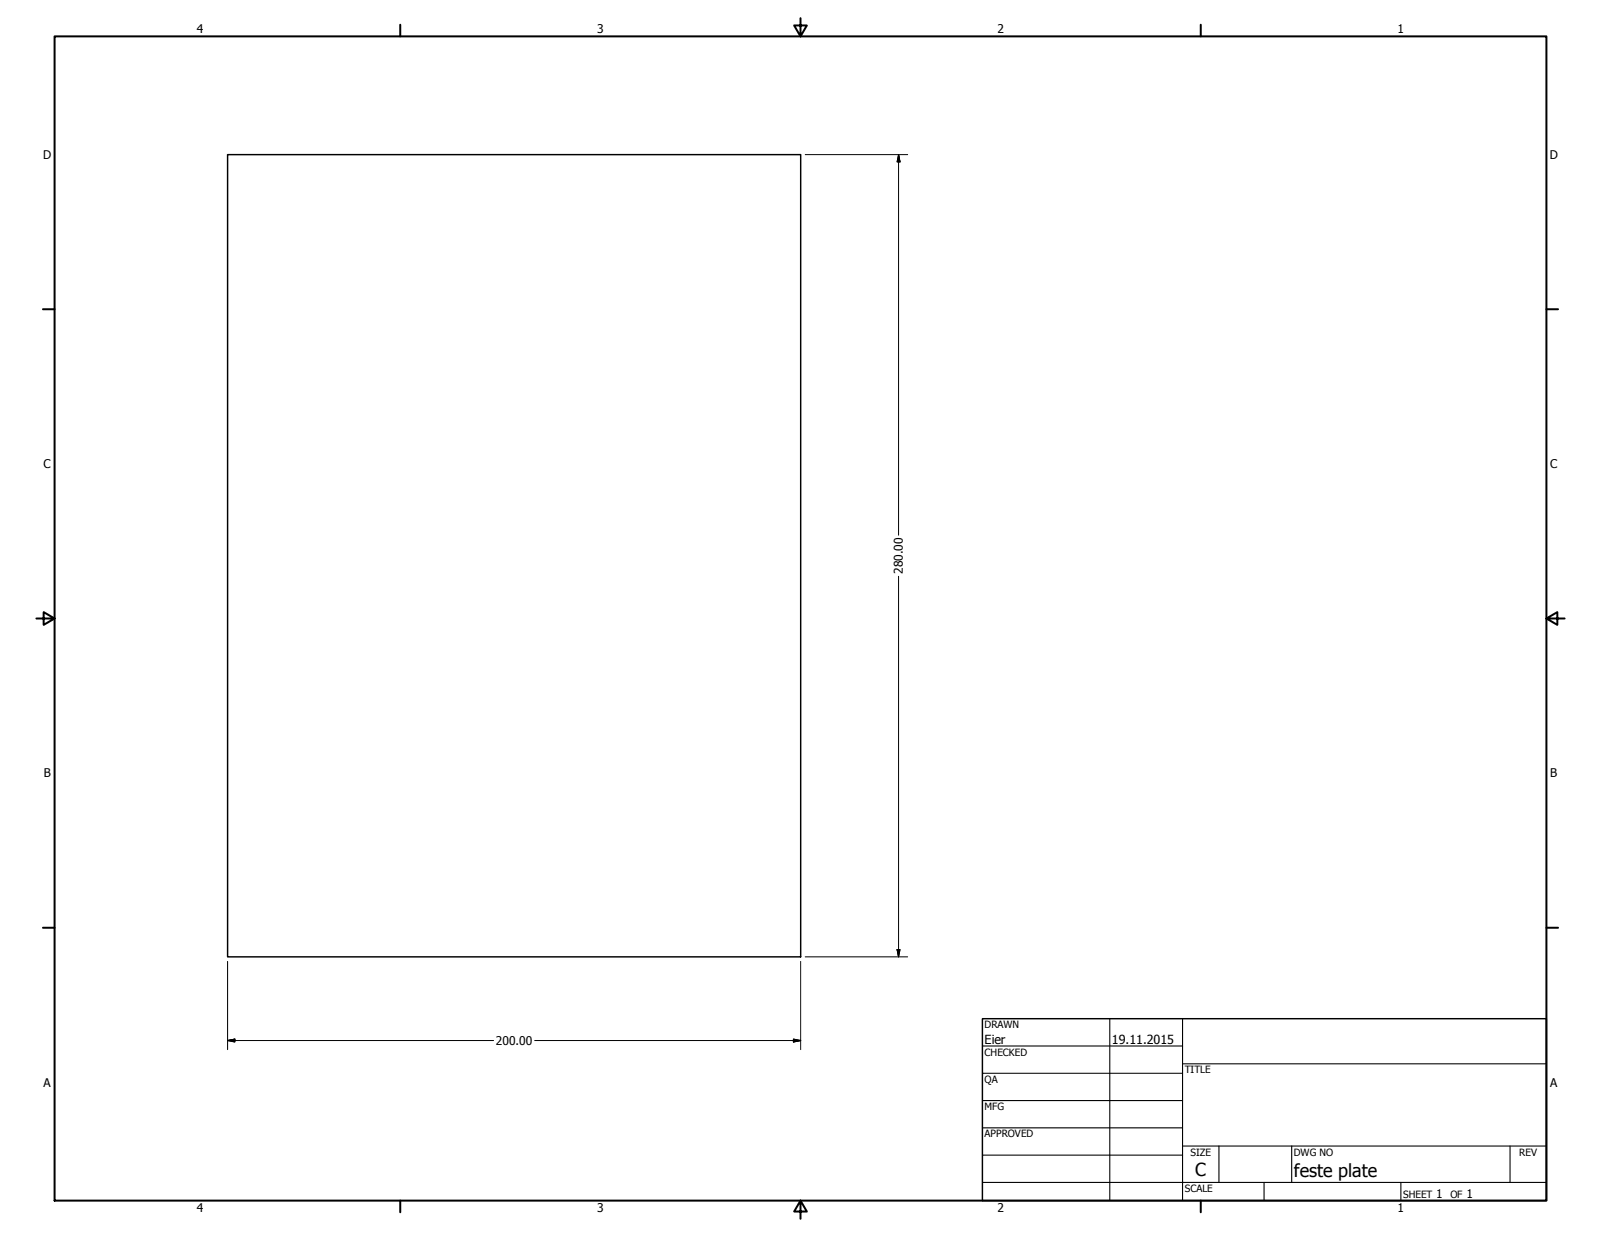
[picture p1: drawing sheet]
<svg xmlns="http://www.w3.org/2000/svg" width="559mm" height="432mm" viewBox="0 0 559 432" stroke-linecap="round" stroke-linejoin="round" font-family="sans-serif">
<!-- layer: Visible (ANSI) -->
<path d="M79.4 54h200.1v280h-200.1z" fill="none" stroke="#000" stroke-width=".51"/>
<!-- layer: Border (ANSI) -->
<g fill="none" stroke="#000" stroke-width=".7">
<path d="M19 12.7h520.8v406.4h-520.8zM139.7 8.6v4.1M279.4 6.3v6.4l-2.2-3.8h4.4l-2.2 3.8M419.1 8.6v4.1M15 107.9h4M539.8 107.9h4M12.7 215.9h6.3l-3.8-2.2v4.4l3.8-2.2M539.8 215.9l3.8 2.2v-4.4l-3.8 2.2h6.3M15 323.8h4M539.8 323.8h4M139.7 419.1v4.1M279.4 419.1l2.2 3.8h-4.4l2.2-3.8v6.3"/>
<path d="M419.1 419.1v4.1"/>
</g>
<!-- layer: Title (ANSI) -->
<g fill="none" stroke="#000" stroke-width=".38">
<path d="M387.3 355.6v63.5M412.7 355.6v63.5M342.9 365.1h69.8M342.9 374.6h69.8M412.7 371.3h127.1M342.9 384.2h69.8M342.9 393.7h69.8M342.9 412.7h196.9M342.9 403.2h69.8M412.7 400h127.1M425.4 400v12.7M441.2 412.7v6.4"/>
<path d="M450.8 400v12.7M488.9 412.7v6.4M527 400v12.7"/>
</g>
<path d="M342.9 355.6h196.9v63.5h-196.9z" fill="none" stroke="#000" stroke-width=".51"/>
<!-- layer: Dimension (ANSI) -->
<path d="M281.1 54h35.7M313.6 54l.5 2.5h-1zM313.6 54v132.8M313.6 201.2v132.8M79.4 335.6v30.8M279.5 335.6v30.8M281.1 334h35.7M313.1 331.5h1l-.5 2.5zM79.4 363.2l2.6-.5v1zM79.4 363.2h92.9M186.6 363.2h92.9M276.9 362.7l2.6 .5-2.6 .5z" fill="none" stroke="#000" stroke-width=".35"/>
<path d="M313.6 54l.5 2.5zM313.6 54l.5 2.5h-1zM313.1 331.5l.5 2.5zM313.1 331.5h1l-.5 2.5zM79.4 363.2l2.6-.5zM79.4 363.2l2.6-.5v1zM276.9 363.7l2.6-.5zM276.9 362.7l2.6 .5-2.6 .5z" fill="#000" stroke="#000" stroke-width=".35"/>
<g font-size="6.3">
<text x="417.2" y="410.6">C</text>
<text x="451.6" y="410.7">feste plate</text>
</g>
<g font-size="4.4">
<text x="343.7" y="364.3">Eier</text>
<text x="388.1" y="364.3">19.11.2015</text>
</g>
<g font-size="4.2">
<text x="68.7" y="11.7">4</text>
<text x="208.4" y="11.7">3</text>
<text x="348.1" y="11.7">2</text>
<text x="487.8" y="11.7">1</text>
<text x="15.1" y="55.5">D</text>
<text x="540.9" y="55.5">D</text>
<text x="15.2" y="163.4">C</text>
<text x="541" y="163.4">C</text>
<text x="315.2" y="200.3" transform="rotate(-90 315.2 200.3)">280.00</text>
<text x="15.3" y="271.4">B</text>
<text x="541.1" y="271.4">B</text>
<text x="173.1" y="364.7">200.00</text>
<text x="15.2" y="379.3">A</text>
<text x="541" y="379.3">A</text>
<text x="501.3" y="418.3">1</text>
<text x="511.8" y="418.3">1</text>
<text x="68.7" y="423.2">4</text>
<text x="208.4" y="423.2">3</text>
<text x="348.1" y="423.2">2</text>
<text x="487.8" y="423.2">1</text>
</g>
<g font-size="3.5">
<text x="343.7" y="358.9">DRAWN</text>
<text x="343.7" y="368.5">CHECKED</text>
<text x="413.5" y="374.6">TITLE</text>
<text x="343.7" y="378">QA</text>
<text x="343.7" y="387.5">MFG</text>
<text x="343.7" y="397.1">APPROVED</text>
<text x="415.5" y="403.4">SIZE</text>
<text x="451.6" y="403.4">DWG NO</text>
<text x="530.3" y="403.4">REV</text>
<text x="413.5" y="416.1">SCALE</text>
<text x="489.7" y="418.3">SHEET</text>
<text x="506.2" y="418.3">OF</text>
</g>
</svg>
